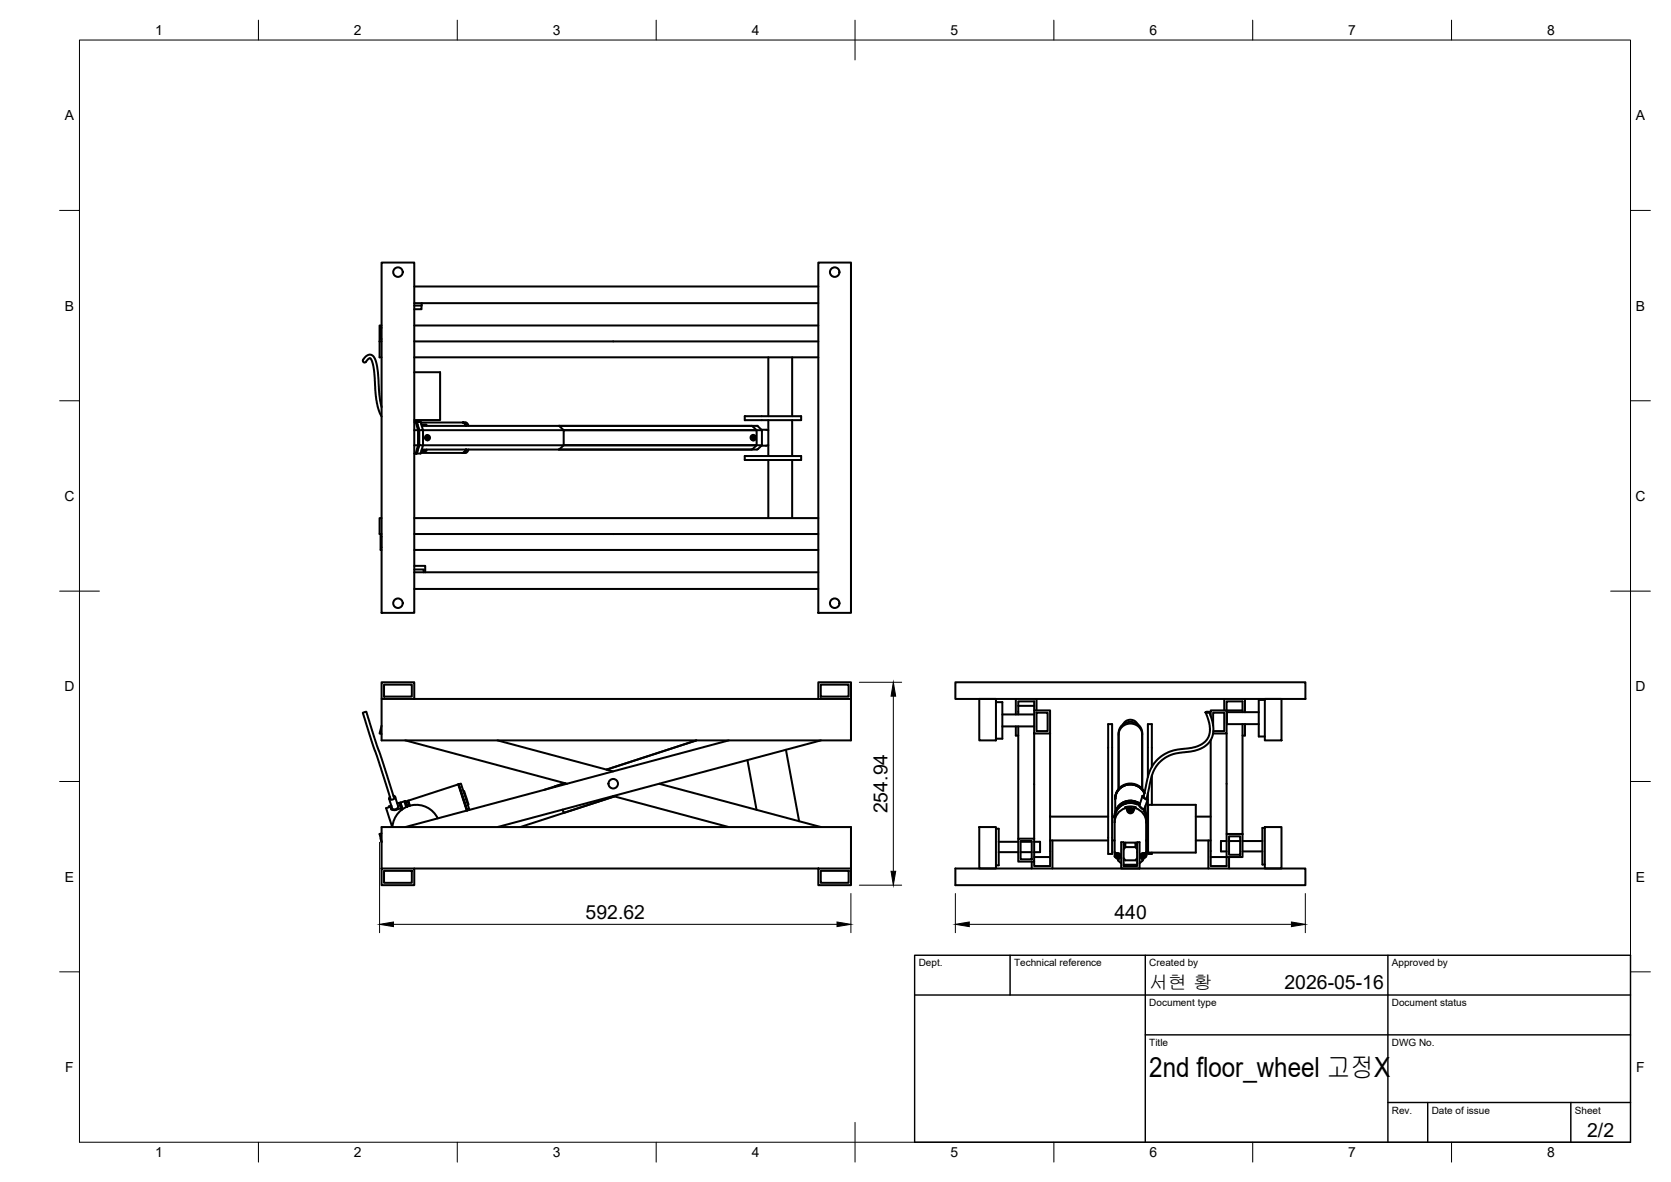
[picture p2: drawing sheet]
<svg xmlns="http://www.w3.org/2000/svg" width="420mm" height="297mm" viewBox="0 0 420 297" stroke-linecap="round" stroke-linejoin="round" font-family="sans-serif">
<!-- layer: Visible -->
<g fill="none" stroke="#000" stroke-width=".51">
<path d="M95.9 66h8.3v88h-8.3zM104.2 76.2h101.6M104.2 72h101.6M106 76.8v.9h-1.8M106 76.2v.6h-1.8M205.8 66h8.2v88h-8.2zM95.4 85.8v4h.5M95.4 85.8h.5M95.9 82.4h-.3v2.8h.3M95.9 81.8h-.5v4M104.2 93.5h6.5v12.1h-6.5M104.2 85.8h101.6"/>
<path d="M104.2 89.8h101.6M104.2 81.8h101.6M193.2 89.8v14.8M199.2 89.8v14.8M95.9 102.3l-.5-3.1-.6-7.2-.8-2.3a1.49 1.49 0 0 0-2.6 .5l-.2 .5 .3 .3a.71 .71 0 0 0 .9-.6l.5-.4 .3 .1 .6 1.5 .4 2.7 .4 6.3 .7 2.7 .6 1.4M104.2 108.1h.9M104.2 106h.6M104.2 114h.5M104.2 111.9h.9M104.5 106l.6 2.1v3.8l-.6 2.1M104.6 113.9h.1M104.7 106l-.1 .1"/>
<path d="M104.7 106l.6 2.1v3.8l-.6 2.1M104.7 106l.7 2.1M104.8 106h1l.6 2.1h-1zM105.1 108.1h.3M105.4 111.9l-.7 2.1M105.4 108.1v3.7l-.3 .1M105.4 108.1v3.8h1l-.6 2.1h-1.1M105.4 111.9l-.6 2.1M105.8 106.2h11.3M105.8 113.8h11.3M105.9 106.7h1.2l.2 .3M106 107h84.3"/>
<path d="M106.4 108.1h83.8v3.8h-83.8zM106.4 108.1v3.8M107.3 113l-.1 .3h-1.3M107.3 110l-.2 .1 .1 .2M107.4 109.6l.1 .2M107.4 110.2l-.2 .1M107.4 110.2h.1M107.4 110.2l.2 .2 .2-.1M107.5 109.8h.1M107.5 110.6a.65 .65 0 0 1-.6-.7 .65 .65 0 0 1 .8-.5 .65 .65 0 0 1 .3 1l-.5 .3M107.5 109.8l-.1-.2-.2 .1 .1 .3M107.5 109.8l.3-.1 .1 .2"/>
<path d="M107.6 110l.3-.1-.2 .2 .1 .2zM107.7 110.3l-.1 .1M107.8 109.7v.2M116.4 106.2l.3 .1 .4 .7M116.4 106.2l.4 .2 .3 .6M116.5 106.2l.4 .2 .4 .6M117.1 106.2l.4 .2 .3 .6M117.1 113l-.4 .7-.3 .1M117.1 112.9l-.3 .7-.4 .2M117.3 112.9l-.4 .7-.4 .2M117.8 112.9l-.3 .7-.4 .2M140.5 107l.3 .1"/>
<path d="M140.7 107.2l1 .9M187.3 114.6h14.1v1h-14.1zM187.3 104.6h14.1v1h-14.1zM188.9 109.5l.5-.2a.68 .68 0 0 1 .7 .7 .68 .68 0 0 1-.7 .7 .69 .69 0 0 1-.6-.5 .69 .69 0 0 1 .1-.7zM189 107l.3 .1M189.1 109.8h.2M189.3 107.2l.9 .9M189.3 109.9h.1M189.3 109.8h-.2l-.1 .1 .3 .2-.1 .2 .2 .1 .2-.3M189.5 109.6v.3l.3 .2M189.5 110.1l-.2 .3M189.5 110l.3 .1-.1 .1"/>
<path d="M189.6 109.7v.2M189.7 109.7l-.2-.1-.2 .2M189.8 110.1v.1h-.3M190.2 111.9l-1.2 1.1M190.3 107l.3 .1M190.6 107.2l1 .9v3.8M191.5 108l1.7 .1M191.6 111.9l-1.3 1.1h-84.3M191.6 111.9h-49.9l-1.2 1.1M191.6 108.1h-49.9v3.8M193.2 111.9l-1.7 .1M193.2 105.6v9"/>
<path d="M193.2 115.6v14.6M199.2 105.6v9M199.2 115.6v14.6M95.9 130.2h-.5v4h.3M95.9 134.8v2.8M95.9 134.2h-.2v4h.2M104.2 130.2h101.6M104.2 134.2h101.6M104.2 138.2h101.6M104.2 142.2h2.7v1.6M104.2 143.1h2.4v.7M104.2 143.8h101.6"/>
<path d="M104.2 148h101.6M95.9 171.5h8.3v4.1h-8.3zM95.9 175.6v10.5h118.1v-10.5M96.6 172h6.9v3.1h-6.9zM104.2 175.6h101.6M205.8 171.5h8.2v4.1h-8.2zM206.4 172h7v3.1h-7zM240.2 171.5h88v4.1h-88zM246.2 175.6h4.2v10.5h-4.2zM250.4 176.5h1.6v9.1h-1.6M252 179.5h8M255.4 175.6v3.9"/>
<path d="M256 177.4h4M260 178.5h4v5.8h-4zM260 178.5v-2.2h-4v3.2M260.6 179.1h2.8v4.6h-2.8zM260.6 175.6v2.9M303.1 179h.9l-.4 .1zM303.1 179l.8 2.1 .3 1.9-.1 1.7-.7 1.2-1.1 1-1.3 .7-1.4 .3-3.4 .4-2.3 .7-1.5 .7-1.3 1.1-1.2 1.4-.9 1.9-1.5 6.2M304 179l.8 2.3 .3 1.7-.2 2-.8 1.4-1.1 1.1-1.4 .8-2 .5-4.6 .7-1.6 .7-1.5 1-1.2 1.3-.8 1.6-1.6 6.7M304.4 180v-1.5h4v5.8h-3.4M307.8 175.6v2.9M312.4 178.5h-4v-2.2h4v2.7M313 175.6v3.4"/>
<path d="M316.5 179h-8v3h8M318 175.6h4.2v10.5h-4.2zM318 175.9h-1.5v9.2h1.5M95.9 182.4l-.5 1.9 .5 .2M98.9 200l.3 .1 .2 .2-.7 .6h-.8l-.1-.3 .2-.3M101.9 186.1l40.7 10.9M115.2 197.2l-12.5 4M115.2 197.1l2.2 6.6M115.2 197.1l2.3 6.6-2.2-6.6 .6-.2 2.1 6.6M116.5 198.8h.2l.7 2.1 .4 1.3h-.2M125.1 186.1l29.1 7.8M139.6 197.7v-.1l2.4-.8-5.1 1.7"/>
<path d="M165.8 197l40.6 10.8M175.1 186.1l-22.6 7.3M183.2 186.1l-81.3 21.7M187.9 191l2.3 12.5M197.6 188.4l3.3 18M206.4 186.1l-81.3 21.7M252 182.5h8M255.4 182.5v2.4h.6M256 182.5v28.3M260 184.3v26.5M264 184.3v33.3h-4v-1.1M278.6 182h1v32.6h-1z"/>
<path d="M281.3 198.3v-14.1a2.98 2.98 0 0 1 2.9-2.8 2.98 2.98 0 0 1 3 2.8v14.1M281.3 184.7a2.98 2.98 0 0 1 2.9-2.9 2.98 2.98 0 0 1 3 2.9M282.4 182l.6-.7 1.1-.4 1.1 .2 .8 .9M287.7 199.4a3.8 3.8 0 0 0-4.2-2.2 3.8 3.8 0 0 0-3.1 3.6 3.9 3.9 0 0 1 3.1-3.6 3.9 3.9 0 0 1 4.3 2.1 3.8 3.8 0 0 0-4.3-2.2 3.8 3.8 0 0 0-3.1 3.6M287.8 199.2a3.9 3.9 0 0 0-4.2-2.2 3.9 3.9 0 0 0-3.2 3.5v3.6M288.6 199.4v15.2h1v-.3M289.6 192.7v-10.7h-1v13.2M289.6 194.9v7.4M304.4 186v31.6h4v-2.2h-4M305 182.3v-3.2h2.8v4.6h-2.7M308.4 184.3v25.3M312.4 182v27.6"/>
<path d="M313 182v2.9h-.6M95.7 210.8l.2 .9M95.9 218.3h8.3v4.1h-8.3zM95.9 209.5l-.5 .1 .5 1.9M95.9 218.3v-10.5h118.1v10.5M96.6 218.8h6.9v3.1h-6.9zM98.3 203.2l.1 .3M98.4 202.4l-.6 .3v.2l-.7 .2 1.5 4.7M98.5 202.6a.74 .74 0 0 0 .1 1 .74 .74 0 0 0 1-.1l1.2-.4M99 200.3l-6.9-21.4-.7 .2h-.2l1.7 5.4 5.3 16.2M99.4 200.2l.7 2.4-.2 .5-.4 .3h-.5l-.4-.2-.8-2.5M99.9 201.9l.5-.2 .5 1.8"/>
<path d="M100.4 201.8l.6 1.7M100.6 201.7l.5 1.7M100.8 201.8l-.2-.1-.1 .2M101.7 201.4l.4 1.4M101.9 201.5l.5 1.2-.4-1.3 .6-.2 .4 1.3-.3-1.3 .4 1.3M102.3 202.7l-.4-1.4-1.2 .4 .5 1.6M102.7 201.2h.1M104.2 218.3h101.6M110.1 205.7a6 6 0 0 0-6.6-3.3 6 6 0 0 0-4.8 5.4M141.5 203.5l.2 .8 12.8-4.2-23.7 7.7M154.2 200.1l29 7.7M205.8 218.3h8.2v4.1h-8.2z"/>
<path d="M206.4 218.8h7v3.1h-7zM240.2 218.3h88v4.1h-88zM246.2 207.8h4.2v10.5h-4.2zM250.4 208.3h.7v9.2h-.7M251.1 211.5h4.9M251.1 214.2h4.9M256 210.8h4v5.7h-4zM256.6 211.3h2.8v4.6h-2.8zM256.6 211.5h2.8M256.6 214.2h2.8M259.4 216.5v1.8M260 211.5h1.5v2.7h-1.5"/>
<path d="M260 215.4h4M264 211.2h14.6M264 205.2h14.6M264.6 211.2v7.1M279.6 211.2h.7M279.6 205.2h.7M280.3 214.1l.1 .2a1.12 1.12 0 0 1 1.4 1l-.7 .8 .8 .9M280.3 205.1v.4M280.3 205.5v9.8l.8 .7M280.4 215a.6 .6 0 0 1 .6-.6 .6 .6 0 0 1 .6 .6M280.6 214.9l.2-.1 .2 .2 .2-.2 .2 .1-.2 .3 .1 .2-.6 .1-.1-.2 .2-.2zM280.6 215.3l.1 .1"/>
<path d="M280.7 214.8l.1 .3M280.8 214.4l-.4 .6M281 215.2l.2 .3M281 215.2l-.3 .3M281.2 215.1v.1M281.2 215h.1M281.3 215.3l-.1 .1M281.3 214.9l-.1 .1M281.4 214.5l.1 .1a.61 .61 0 0 1-.3 1 .61 .61 0 0 1-.8-.6M281.8 215l-.6 .7-.1 .4M281.9 211.7h.6v5.9h3.4v-5.9h.6v6.6h-4.6zM282.5 212.3l.5-.5v1.1l-.5 .5"/>
<path d="M282.5 217.3h3.4M282.5 215.7l.5 .5h2.5l.4-.5M283 211.8h2.5M283 212.9h2.5M283.4 203.5l-.1-.3a3.4 3.4 0 0 0-3 3.4M283.4 203.4l.5 .7M283.6 203.6l.1-.4 .4-.2 .5 .1 .2 .5M283.6 203.6a.6 .6 0 0 1 .6-.6 .6 .6 0 0 1 .6 .6M283.6 203.6l.1 .3 .4 .3 .5-.1 .2-.5M283.8 203.6l.3 .2M284 204l.2 .1M284.3 203.8l.3 .1h-.4v.2h-.2l.1-.3-.3-.1v-.2l.4 .1 .1-.3 .1 .1v.3l.2 .1v.1"/>
<path d="M284.3 203.8l-.1 .3M284.4 203.5v.2M284.4 203.5h.1M284.4 203.4v.1M284.6 203.8v.1M285 203.4l-.1 .4-.4 .3M285.1 203.5l.1-.3a3.4 3.4 0 0 1 3 3.4M285.1 203.2l.1-.3h.4l-1.1-.2-1.6 .2 .5 .1a.96 .96 0 0 0 .3 1.1 .96 .96 0 0 0 1.1 .1l.2-1M285.5 212.9l.4 .5M285.9 212.3l-.4-.5v1.1M286 202.1a4 4 0 0 0-5.7 3.4M286 202.1a4 4 0 0 0-5.7 3.3"/>
<path d="M286.2 201.9a4 4 0 0 0-5.9 3.1M286.2 201.8a4 4 0 0 0-5.9 3.3M286.2 201.8a3.9 3.9 0 0 0-5.1 1M286.3 201.8l.3 .2M286.5 201.9l.1 .1a3.9 3.9 0 0 0-5.7 1M286.7 215l.6 .7v.4M286.9 215a.6 .6 0 0 1 .6-.6 .6 .6 0 0 1 .6 .6M287 215.1l.4 .1M287 215l.3 .1 .1-.4h.2v.4l.3-.1v.2l-.5 .3zM287.1 214.5l-.2 .5M287.3 200l-.8 2.4 1.1 1 .9-2.5M287.4 215.2l-.1 .1"/>
<path d="M287.4 215.5h.2M287.6 200.1h-.4l.5 .5 .8 .4-.2-.4M287.6 215.2v.1M287.6 200.4l.4 .3M287.7 214.4l.4 .4-.3 .7h-.6l-.3-.5M287.7 203.8l.5 1.7M287.8 203l.1 .5a1.97 1.97 0 0 1-1.6-1.8l-.4 .4a4 4 0 0 0-5.6 3.4M287.9 203.6v.2M287.9 203.6l.3 1.5M287.9 215.1l-.3 .1M287.9 203.6l-.4 .4M288 202.5v1.6"/>
<path d="M288.2 205.1v.4M288.2 205.5v9.8l-.9 .7M288.2 211.2h.4M288.2 205.2h.4M288.2 205.4l-.4-1.7 .4 1.8M288.2 214.1l-.1 .2a1.12 1.12 0 0 0-1.4 1l.6 .9-.8 .8M288.7 202.3h12v12h-12zM300.7 211.2h3.7M300.7 205.2h3.7M303.8 211.2v7.1M308.4 209.6h4v5.8h-4zM308.4 211.4h-1.4v2.6h1.4"/>
<path d="M309 210.2h2.8v4.6h-2.8zM309 211.4h2.8M309 215.4v2.9M312.4 214h5M312.4 211.4h5M318 207.8h4.2v10.5h-4.2zM318 208.1h-.6v9.2h.6"/>
<circle cx="100.1" cy="68.4" r="1.2"/>
<circle cx="209.9" cy="68.4" r="1.2"/>
<circle cx="100.1" cy="151.6" r="1.2"/>
<circle cx="209.9" cy="151.6" r="1.2"/>
<circle cx="154.2" cy="197" r="1.2"/>
</g>
<g fill="#000">
<circle cx="281.6" cy="215" r=".25"/>
<circle cx="288.1" cy="215" r=".25"/>
</g>
<!-- layer: BORDER -->
<g fill="none" stroke="#000" stroke-width=".25">
<path d="M20 10.1h390v276.9h-390zM65 5.1v5M115 5.1v5M165 5.1v5M215 5.1v10M265 5.1v5M315 5.1v5M365 5.1v5M15 52.9h5M410 52.9h5M15 100.7h5M410 100.7h5"/>
<path d="M15 148.6h10M405 148.6h10M15 196.4h5M410 196.4h5M15 244.2h5M410 244.2h5M65 287v5M115 287v5M165 287v5M215 282.1v9.9M265 287v5M315 287v5"/>
<path d="M365 287v5"/>
</g>
<!-- layer: TITLEBLOCK -->
<path d="M230 240.1h180v46.9h-180zM230 250h180M254 240.1v9.9M288 240.1v46.9M349 240.1v46.9M288 260.1h122M349 277.1h61M359 277.1v9.9M395 277.1v9.9" fill="none" stroke="#000" stroke-width=".36"/>
<!-- layer: FD_Dimensions -->
<path d="M216.1 171.5h10.6M224.6 174.9v44.1M95.4 211.7v22.7M98.9 232.3h111.6M214 224.5v9.9M216.1 222.4h10.6M240.2 224.5v9.9M243.7 232.3h81M328.2 224.5v9.9" fill="none" stroke="#000" stroke-width=".25"/>
<path d="M224.6 171.5l.6 3.4h-1.2zM224 219h1.2l-.6 3.4zM95.4 232.3l3.5-.6v1.2zM210.5 231.7l3.5 .6-3.5 .6zM240.2 232.3l3.5-.6v1.2zM324.7 231.7l3.5 .6-3.5 .6z" fill="#000" stroke="#000" stroke-width=".25"/>
<text font-size="7" x="289" y="270.6">2nd floor_wheel 고정X</text>
<g font-size="4.9">
<text x="223.2" y="204.4" transform="rotate(-90 223.2 204.4)">254.94</text>
<text x="147.3" y="230.8">592.62</text>
<text x="280.2" y="230.8">440</text>
<text x="323" y="248.5">2026-05-16</text>
<text x="399.1" y="285.7">2/2</text>
</g>
<text font-size="4.8" x="289" y="248.5">서현 황</text>
<g font-size="3.5">
<text x="39" y="8.8">1</text>
<text x="89" y="8.8">2</text>
<text x="139" y="8.8">3</text>
<text x="189" y="8.8">4</text>
<text x="239" y="8.8">5</text>
<text x="289" y="8.8">6</text>
<text x="339" y="8.8">7</text>
<text x="389" y="8.8">8</text>
<text x="16.3" y="30.2">A</text>
<text x="411.3" y="30.2">A</text>
<text x="16.3" y="78">B</text>
<text x="411.3" y="78">B</text>
<text x="16.2" y="125.9">C</text>
<text x="411.2" y="125.9">C</text>
<text x="16.2" y="173.7">D</text>
<text x="411.2" y="173.7">D</text>
<text x="16.3" y="221.6">E</text>
<text x="411.3" y="221.6">E</text>
<text x="16.4" y="269.4">F</text>
<text x="411.4" y="269.4">F</text>
<text x="39" y="290.8">1</text>
<text x="89" y="290.8">2</text>
<text x="139" y="290.8">3</text>
<text x="189" y="290.8">4</text>
<text x="239" y="290.8">5</text>
<text x="289" y="290.8">6</text>
<text x="339" y="290.8">7</text>
<text x="389" y="290.8">8</text>
</g>
<g font-size="2.5">
<text x="231" y="242.9">Dept.</text>
<text x="255" y="242.9">Technical reference</text>
<text x="289" y="242.9">Created by</text>
<text x="350" y="242.9">Approved by</text>
<text x="289" y="252.8">Document type</text>
<text x="350" y="252.8">Document status</text>
<text x="289" y="262.9">Title</text>
<text x="350" y="262.9">DWG No.</text>
<text x="350" y="279.9">Rev.</text>
<text x="360" y="279.9">Date of issue</text>
<text x="396" y="279.9">Sheet</text>
</g>
</svg>
